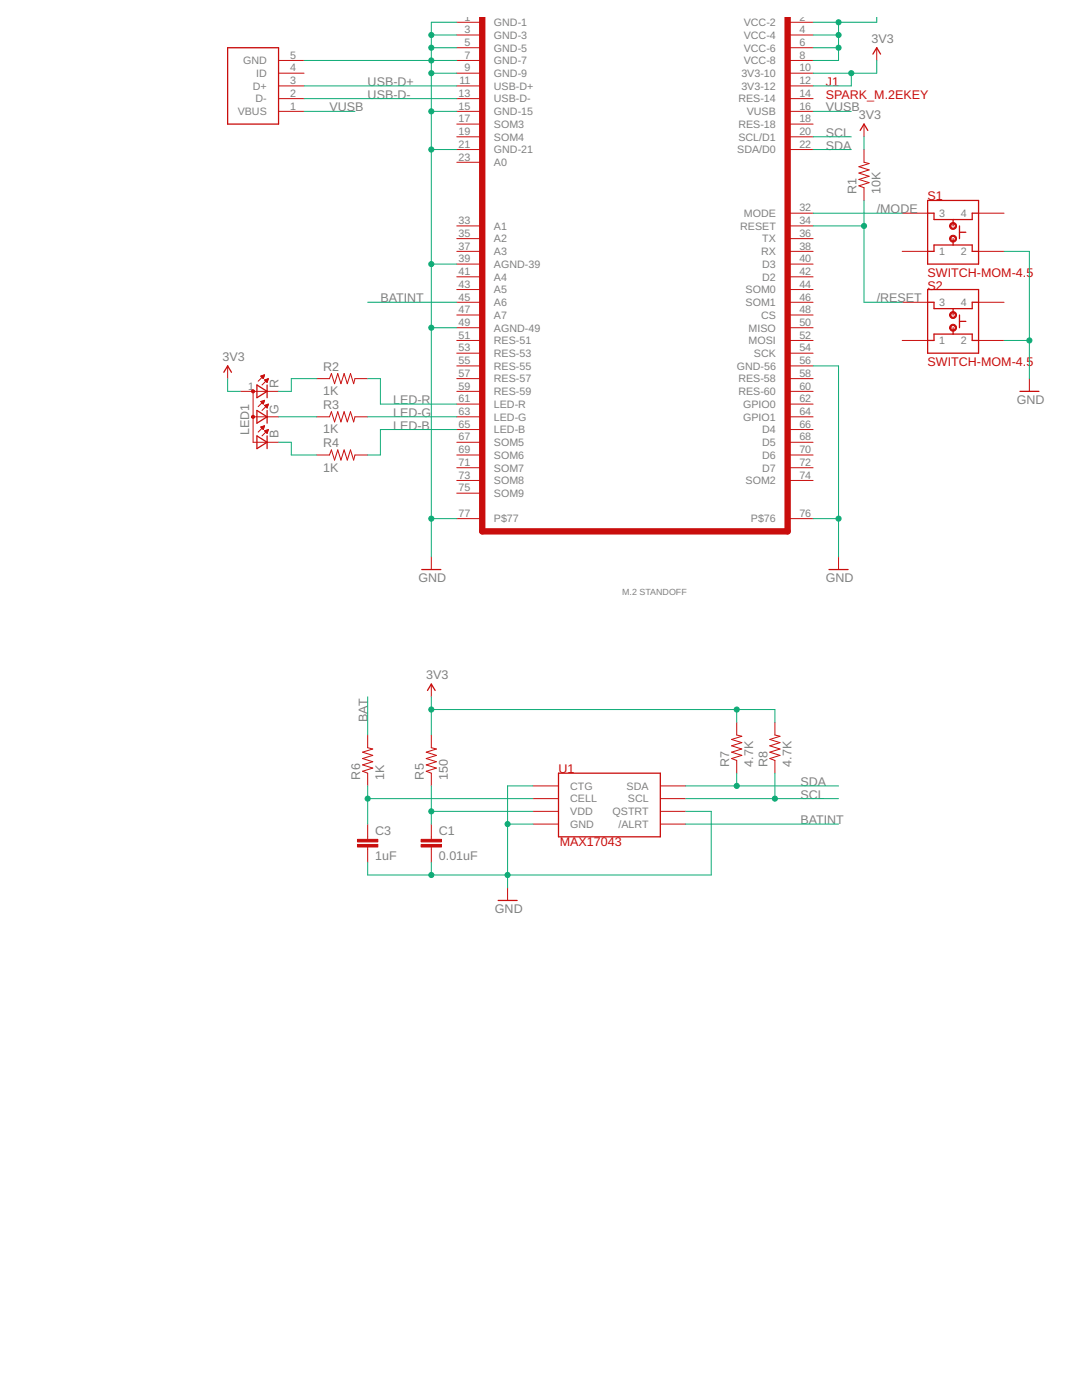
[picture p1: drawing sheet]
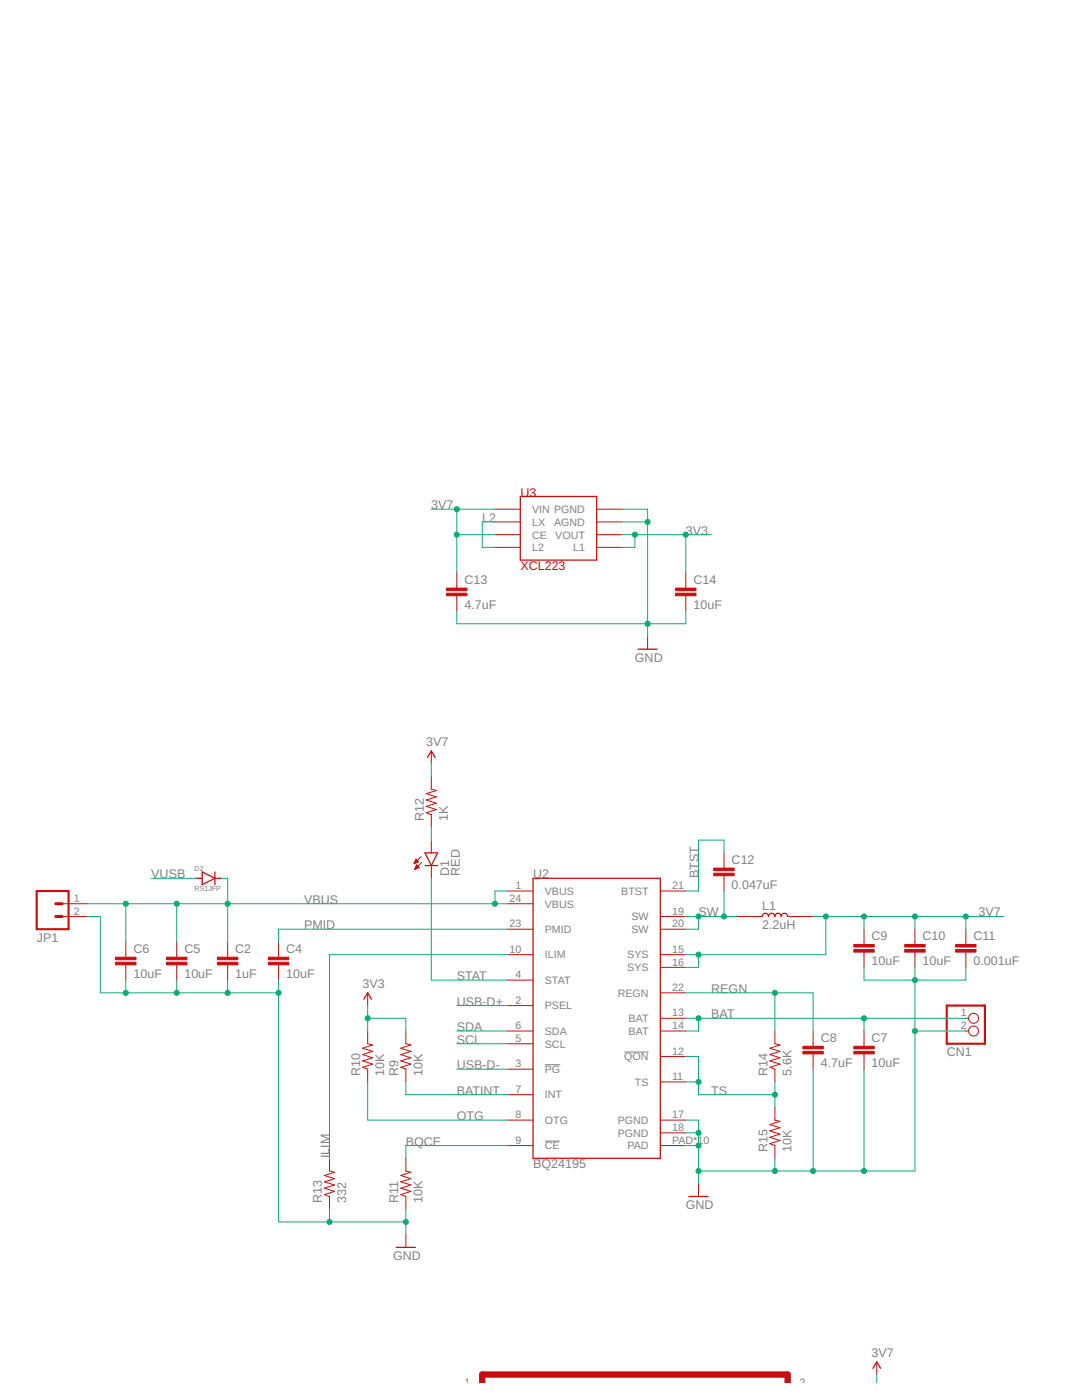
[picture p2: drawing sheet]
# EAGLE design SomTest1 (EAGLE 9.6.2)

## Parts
C1  0.01uF  CAP-0.01UF-0603  [0603-CAP]
C2  1uF  CAP-1UF-0603.DEV  [0603-CAP]
C3  1uF  CAP-1UF-0603.DEV  [0603-CAP]
C4  10uF  CAP-10UF-0603  [0603-CAP]
C5  10uF  CAP-10UF-0603  [0603-CAP]
C6  10uF  CAP-10UF-0603  [0603-CAP]
C7  10uF  CAP-10UF-0603  [0603-CAP]
C8  4.7uF  CAP-4.7UF-0603  [0603-CAP]
C9  10uF  CAP-10UF-0603  [0603-CAP]
C10  10uF  CAP-10UF-0603  [0603-CAP]
C11  0.001uF  CAP-0.001UF-0603  [0603-CAP]
C12  0.047uF  CAP-0.047UF-0603  [0603-CAP]
C13  4.7uF  CAP-4.7UF-0603  [0603-CAP]
C14  10uF  CAP-10UF-0603  [0603-CAP]
CN1  JST_2PIN-THM  [JST-PH-2-THM]
D1  RED  LED-RED  [LED-0603]
D2  RS1JFP  DIODE-RS1JFP  [SOD-123HE-ON]
J1  SPARK_M.2EKEY  [SPARK_M.2EKEY-LESS-CREAM]
JP1  M02PTH  [1X02]
L1  2.2uH  INDUCTOR-2.2UH  [1008-BOURNS]
LED1  LED-RGB-CREE-SMD  [LED-RGB-CREE-SMD]
R1  10K  RES-10K-06030603  [0603-RES]
R2  1K  RES-1K-0603  [0603-RES]
R3  1K  RES-1K-0603  [0603-RES]
R4  1K  RES-1K-0603  [0603-RES]
R5  150  RES-150-0603  [0603-RES]
R6  1K  RES-1K-0603  [0603-RES]
R7  4.7K  RES-4.7K-0603  [0603-RES]
R8  4.7K  RES-4.7K-0603  [0603-RES]
R9  10K  RES-10K-06030603  [0603-RES]
R10  10K  RES-10K-06030603  [0603-RES]
R11  10K  RES-10K-06030603  [0603-RES]
R12  1K  RES-1K-0603  [0603-RES]
R13  332  RES-332-0603.DEV  [0603-RES]
R14  5.6K  RES-5.6K-0603  [0603-RES]
R15  10K  RES-10K-06030603  [0603-RES]
S1  SWITCH-MOM-4.5  [SWITCH-MOM-4.5]
S2  SWITCH-MOM-4.5  [SWITCH-MOM-4.5]
U1  MAX17043  [9UCSP-MAXIM]
U2  BQ24195  [24VFQN-TI]
U3  XCL223  REG-XCL223  [REG-XCL223-LESS-CREAM]
U$1  M2-STANDOFF  [M2-STANDOFF]
U$3  USB-MICRO-B-SOCKET-AMPHENOL  [USB-B-SMT-AMPHENOL]

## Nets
3V3: C14.1 J1.10(3V3-10) J1.12(3V3-12) LED1.1(A) R1.2 R5.2 R7.2 R8.2 R9.2 R10.2 U3.3(VOUT) U3.7(L1)
3V7: C9.1 C10.1 C11.1 C13.1 J1.2(VCC-2) J1.4(VCC-4) J1.6(VCC-6) J1.8(VCC-8) L1.2 R12.2 U2.15(SYS) U2.16(SYS) U3.4(CE) U3.6(VIN)
/MODE: J1.32(MODE) S1.3
/RESET: J1.34(RESET) R1.1 S2.3
BAT: C7.1 CN1.1 R6.2 U2.13(BAT) U2.14(BAT)
BATINT: J1.45(A6) R9.1 U1.C1(/ALRT) U2.7(INT)
BQCE: R11.2 U2.9(!CE)
BTST: C12.1 U2.21(BTST)
GND: C1.2 C2.2 C3.2 C4.2 C5.2 C6.2 C7.2 C8.2 C9.2 C10.2 C11.2 C13.2 C14.2 CN1.2 J1.1(GND-1) J1.3(GND-3) J1.5(GND-5) J1.7(GND-7) J1.9(GND-9) J1.15(GND-15) J1.21(GND-21) J1.39(AGND-39) J1.49(AGND-49) J1.56(GND-56) J1.76 J1.77 JP1.2 R11.1 R13.1 R15.1 S1.2 S2.2 U1.A3(CTG) U1.B1(QSTRT) U1.C3(GND) U2.17(PGND) U2.18(PGND) U2.PAD U2.PAD@1(PAD) U2.PAD@2(PAD) U2.PAD@3(PAD) U2.PAD@4(PAD) U2.PAD@5(PAD) U2.PAD@6(PAD) U2.PAD@7(PAD) U2.PAD@8(PAD) U2.PAD@9(PAD) U3.1(PGND) U3.2(AGND) U$3.5(GND)
ILIM: R13.2 U2.10(ILIM)
L2: U3.5(LX) U3.8(L2)
LED-B: J1.65(LED-B) R4.2
LED-G: J1.63(LED-G) R3.2
LED-R: J1.61(LED-R) R2.2
N$2: LED1.3(G) R3.1
N$3: C3.1 R6.1 U1.B3(CELL)
N$5: C1.1 R5.1 U1.C2(VDD)
N$6: LED1.4(R) R2.1
N$7: D1.A R12.1
N$10: LED1.2(B) R4.1
OTG: R10.1 U2.8(OTG)
PMID: C4.1 U2.23(PMID)
REGN: C8.1 R14.2 U2.22(REGN)
SCL: J1.20(SCL/D1) R8.1 U1.A2(SCL) U2.5(SCL)
SDA: J1.22(SDA/D0) R7.1 U1.A1(SDA) U2.6(SDA)
STAT: D1.C U2.4(STAT)
SW: C12.2 L1.1 U2.19(SW) U2.20(SW)
TS: R14.1 R15.2 U2.11(TS) U2.12(!QON)
USB-D+: J1.11(USB-D+) U2.2(PSEL) U$3.3(D+)
USB-D-: J1.13(USB-D-) U2.3(!PG) U$3.2(D-)
VBUS: C2.1 C5.1 C6.1 D2.1(CATHODE) JP1.1 U2.1(VBUS) U2.24(VBUS)
VUSB: D2.2(ANODE) J1.16(VUSB) U$3.1(VBUS)
Unconnected: J1.14(RES-14) J1.17(SOM3) J1.18(RES-18) J1.19(SOM4) J1.23(A0) J1.33(A1) J1.35(A2) J1.36(TX) J1.37(A3) J1.38(RX) J1.40(D3) J1.41(A4) J1.42(D2) J1.43(A5) J1.44(SOM0) J1.46(SOM1) J1.47(A7) J1.48(CS) J1.50(MISO) J1.51(RES-51) J1.52(MOSI) J1.53(RES-53) J1.54(SCK) J1.55(RES-55) J1.57(RES-57) J1.58(RES-58) J1.59(RES-59) J1.60(RES-60) J1.62(GPIO0) J1.64(GPIO1) J1.66(D4) J1.67(SOM5) J1.68(D5) J1.69(SOM6) J1.70(D6) J1.71(SOM7) J1.72(D7) J1.73(SOM8) J1.74(SOM2) J1.75(SOM9) S1.1 S1.4 S2.1 S2.4 U$3.4(ID)
